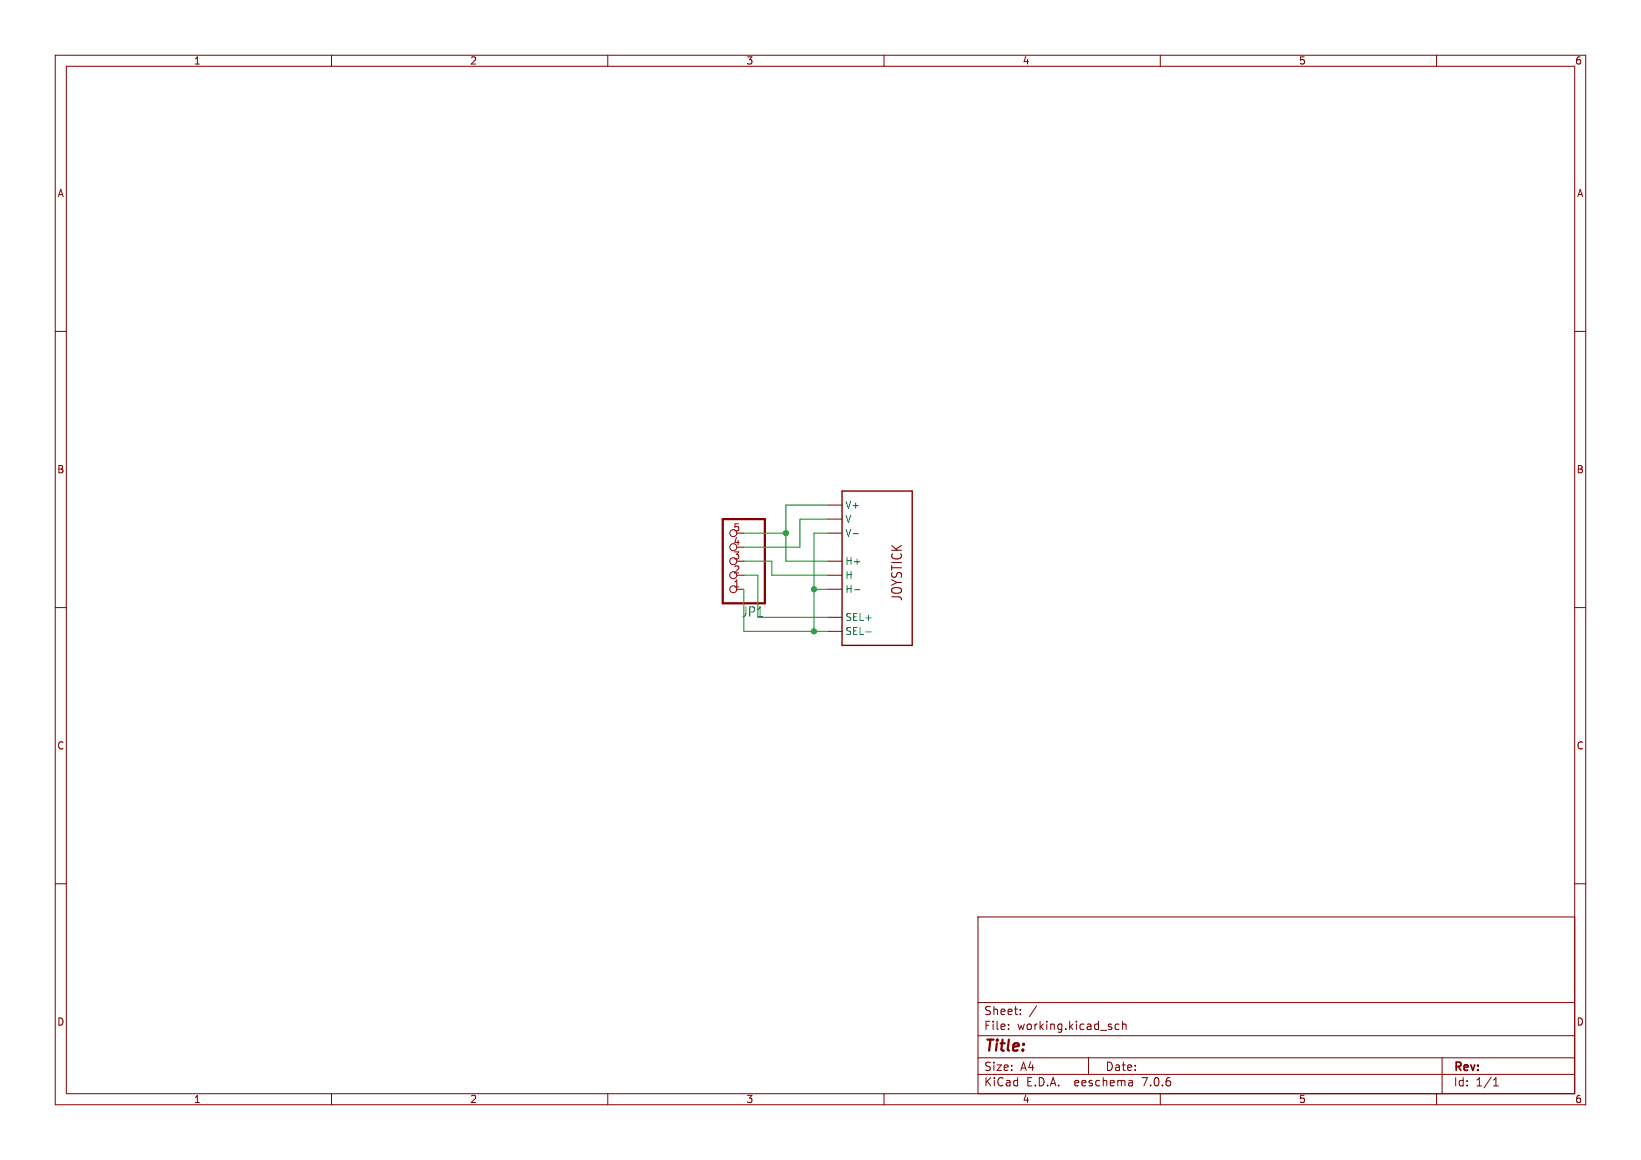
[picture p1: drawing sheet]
<svg xmlns="http://www.w3.org/2000/svg" width="297mm" height="210mm" viewBox="0 0 297 210" stroke-linecap="round" stroke-linejoin="round" font-family="sans-serif">
<g fill="none" stroke="#840000" stroke-width=".18">
<path d="M10 10h277v190h-277zM12 12h273v186h-273zM60 10v2M110 10v2M160 10v2M210 10v2M260 10v2M10 60h2M285 60h2M133.3 96.5h1.3M133.3 99.1h1.3M149.9 91.4h2.5"/>
<path d="M149.9 94h2.5M149.9 96.5h2.5M10 110h2M133.3 101.6h1.3M133.3 104.1h1.3M133.3 106.7h1.3M149.9 111.8h2.5M149.9 114.3h2.5M149.9 101.6h2.5M149.9 104.1h2.5M149.9 106.7h2.5M285 110h2"/>
<path d="M10 160h2M285 160h2M177 166h108v32h-108zM60 198v2M110 198v2M160 198v2M177 194.5h108M177 191.5h108M177 187.5h108M177 181.5h108M182.5 186.3v.1M182.5 185.5v.1"/>
<path d="M184.7 183.6v.1M184.7 182.8v.1M187.6 182.1l-1.3 2M197 191.5v3M202.5 185.5l-.4-.1-.3 .3v.4l.2 .2h.5M203.2 185.5l.2-.1 .3 .1 .1 .9M203.2 184.9v1.5M204.9 195.7l.1 .9M205 196.5l-.2 .1M205 196h-.2M210 198v2M260 198v2"/>
<path d="M261 191.5v6.5M270.3 196.6h.9M270.3 195.5l.4-.4v1.5"/>
<circle cx="132.7" cy="99.1" r=".63"/>
<circle cx="132.7" cy="96.5" r=".63"/>
<circle cx="132.7" cy="101.6" r=".63"/>
<circle cx="132.7" cy="106.7" r=".63"/>
<circle cx="132.7" cy="104.1" r=".63"/>
</g>
<path d="M152.4 88.9h12.7v27.9h-12.7z" fill="none" stroke="#840000" stroke-width=".25"/>
<path d="M154.4 96.6h1M154.6 106.8h1M156.7 114.4h1" fill="none" stroke="#006464" stroke-width=".18"/>
<path d="M130.8 94h7.6v15.2h-7.6z" fill="none" stroke="#840000" stroke-width=".41"/>
<path d="M134.6 96.5h7.6M149.9 91.4h-7.7v10.2h7.7M149.9 96.5h-2.6v17.8M149.9 94h-5.1v5.1h-10.2M134.6 101.6h5.1v2.5h10.2M134.6 104.1h2.6v7.7h12.7M134.6 106.7v7.6h15.3M147.3 106.7h2.6" fill="none" stroke="#009600" stroke-width=".18"/>
<g fill="#009600" stroke="#009600" stroke-width=".18">
<circle cx="147.3" cy="114.3" r=".46"/>
<circle cx="142.2" cy="96.5" r=".46"/>
<circle cx="147.3" cy="106.7" r=".46"/>
</g>
<text font-size="2.8" fill="#840000" x="178" y="190.9">Title:</text>
<text font-size="2.5" fill="#006464" x="134.1" y="111.9">JP1</text>
<text font-size="2.5" fill="#840000" x="163.5" y="109" transform="rotate(-90 163.5 109)">JOYSTICK</text>
<g font-size="2.1" fill="#840000">
<text x="178" y="184">Sheet:</text>
<text x="178" y="186.7">File:</text>
<text x="184.1" y="186.7">working.kicad_sch</text>
<text x="178" y="196.9">KiCad</text>
<text x="178" y="194.1">Size:</text>
<text x="184.7" y="194.1">A4</text>
<text x="185.7" y="196.9">E.D.A.</text>
<text x="194.6" y="196.9">eeschema</text>
<text x="200" y="194.1">Date:</text>
<text x="207" y="196.9">7.0.6</text>
<text x="263" y="194.3">Rev:</text>
<text x="263" y="196.9">Id:</text>
<text x="267.1" y="196.9">1/1</text>
</g>
<g font-size="1.8" fill="#840000">
<text x="35" y="11.9">1</text>
<text x="85" y="11.9">2</text>
<text x="135" y="11.9">3</text>
<text x="185" y="11.9">4</text>
<text x="235" y="11.9">5</text>
<text x="285" y="11.9">6</text>
<text x="10.3" y="35.9">A</text>
<text x="285.3" y="35.9">A</text>
<text x="10.3" y="85.9">B</text>
<text x="285.3" y="85.9">B</text>
<text x="10.3" y="135.9">C</text>
<text x="285.3" y="135.9">C</text>
<text x="10.3" y="185.9">D</text>
<text x="285.3" y="185.9">D</text>
<text x="35" y="199.9">1</text>
<text x="85" y="199.9">2</text>
<text x="135" y="199.9">3</text>
<text x="185" y="199.9">4</text>
<text x="235" y="199.9">5</text>
<text x="285" y="199.9">6</text>
</g>
<g font-size="1.8" fill="#006464">
<text x="152.9" y="92.3">V+</text>
<text x="152.9" y="94.8">V</text>
<text x="152.9" y="97.4">V-</text>
<text x="152.9" y="102.5">H+</text>
<text x="152.9" y="105">H</text>
<text x="152.9" y="107.5">H-</text>
<text x="152.9" y="112.6">SEL+</text>
<text x="152.9" y="115.2">SEL-</text>
</g>
<g font-size="1.8" fill="#a90000">
<text x="132.6" y="101.3">3</text>
<text x="132.6" y="98.8">4</text>
<text x="132.6" y="96.3">5</text>
<text x="132.6" y="106.4">1</text>
<text x="132.6" y="103.9">2</text>
</g>
</svg>
